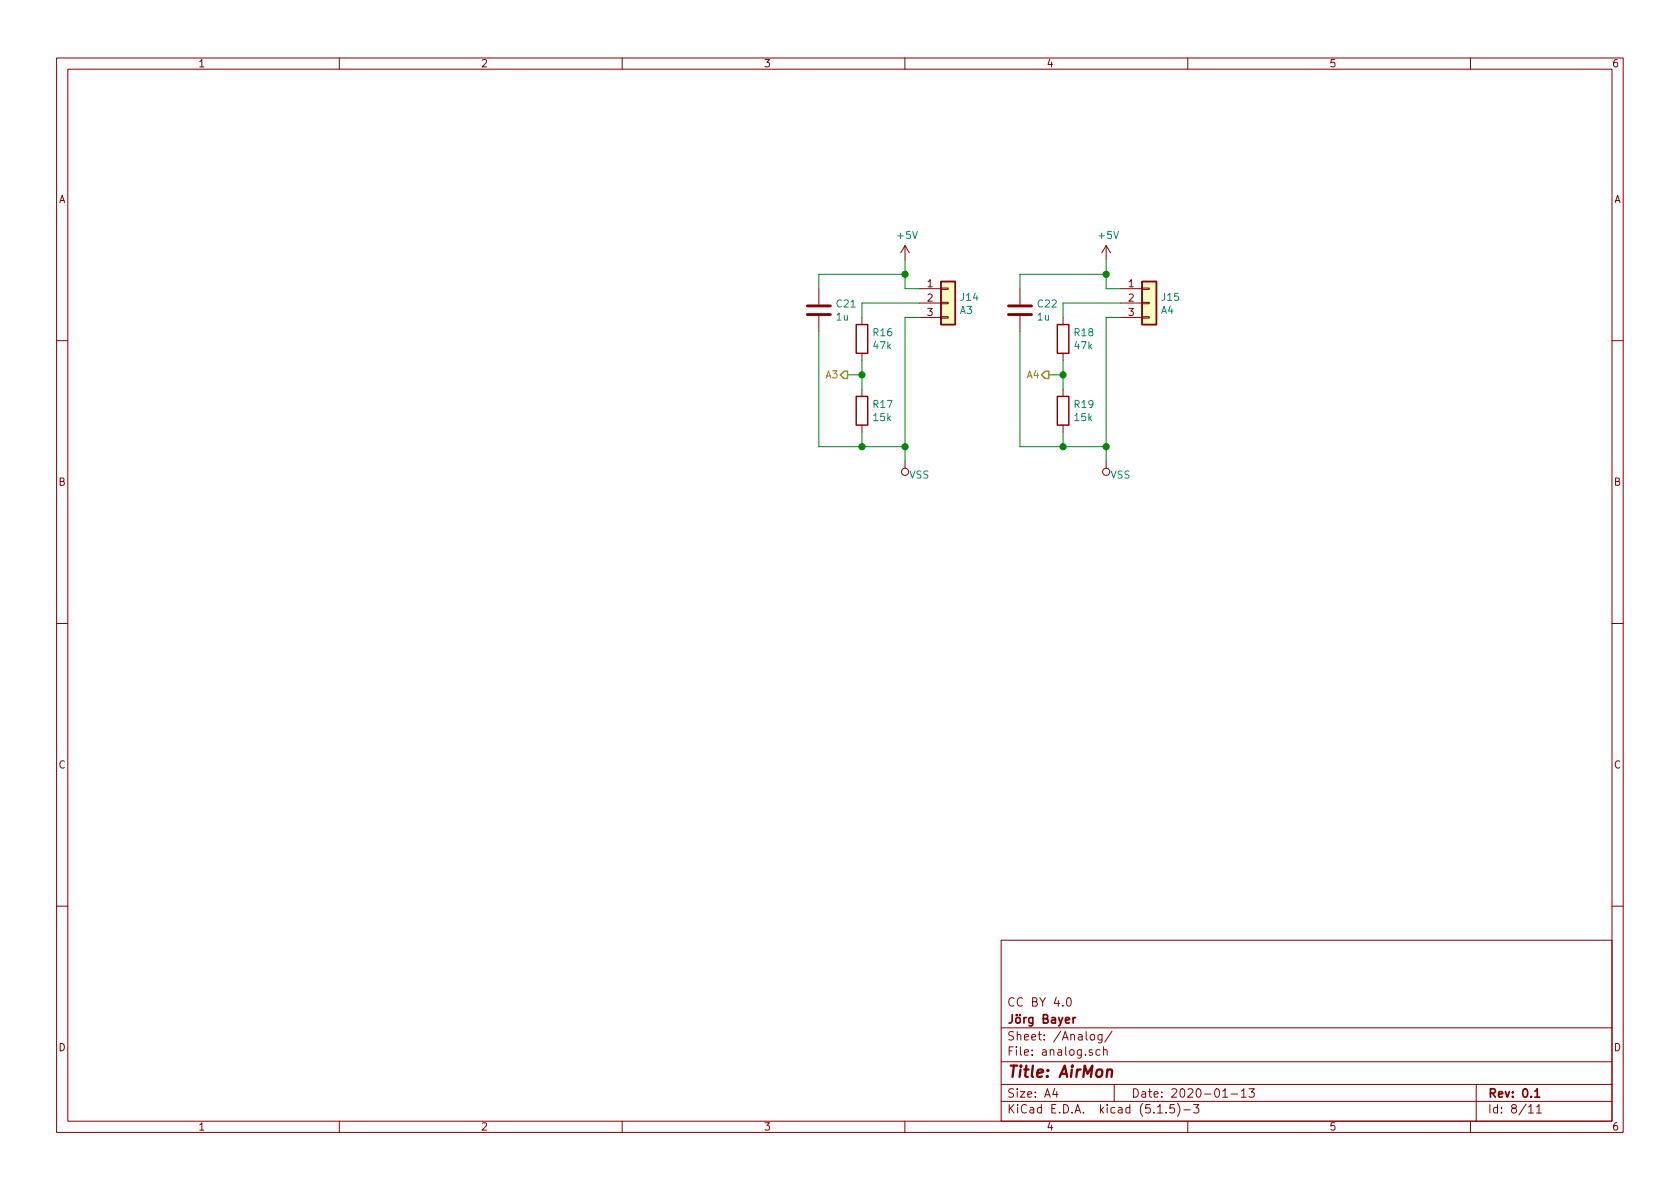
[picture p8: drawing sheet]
EESchema Schematic File Version 4
EELAYER 30 0
EELAYER END
$Descr A4 11693 8268
encoding utf-8
Sheet 8 11
Title "AirMon"
Date "2020-01-13"
Rev "0.1"
Comp "Jörg Bayer"
Comment1 "CC BY 4.0"
Comment2 ""
Comment3 ""
Comment4 ""
$EndDescr
$Comp
L power:+5V #PWR?
U 1 1
P 6300 1800
AR Path="/5E18E639/5E1C5B24" Ref="#PWR?"  Part="1" 
AR Path="/5E1991ED/5E1C5B24" Ref="#PWR?"  Part="1" 
AR Path="/5E1C55BA/5E1C5B24" Ref="#PWR029"  Part="1" 
F 0 "#PWR029" H 6300 1650 50  0001 C CNN
F 1 "+5V" H 6315 1973 50  0000 C CNN
F 2 "" H 6300 1800 50  0001 C CNN
F 3 "" H 6300 1800 50  0001 C CNN
	1    6300 1800
	1    0    0    -1  
$EndComp
$Comp
L Connector_Generic:Conn_01x03 J14
U 1 1
P 6600 2100
F 0 "J14" H 6679 2142 50  0000 L CNN
F 1 "A3" H 6679 2051 50  0000 L CNN
F 2 "Connector_PinSocket_2.54mm:PinSocket_1x03_P2.54mm_Vertical" H 6600 2100 50  0001 C CNN
F 3 "~" H 6600 2100 50  0001 C CNN
	1    6600 2100
	1    0    0    -1  
$EndComp
$Comp
L power:VSS #PWR?
U 1 1
P 6300 3200
AR Path="/5DD6D4DA/5DEBB035/5E1C6A07" Ref="#PWR?"  Part="1" 
AR Path="/5E15DEC3/5E1C6A07" Ref="#PWR?"  Part="1" 
AR Path="/5E151517/5E1C6A07" Ref="#PWR?"  Part="1" 
AR Path="/5E1961BA/5E1C6A07" Ref="#PWR?"  Part="1" 
AR Path="/5E198729/5E1C6A07" Ref="#PWR?"  Part="1" 
AR Path="/5E1991ED/5E1C6A07" Ref="#PWR?"  Part="1" 
AR Path="/5E1C55BA/5E1C6A07" Ref="#PWR030"  Part="1" 
F 0 "#PWR030" H 6300 3050 50  0001 C CNN
F 1 "VSS" H 6200 3300 50  0000 C CNN
F 2 "" H 6300 3200 50  0001 C CNN
F 3 "" H 6300 3200 50  0001 C CNN
	1    6300 3200
	-1   0    0    1   
$EndComp
Wire Wire Line
	6400 2000 6300 2000
Wire Wire Line
	6300 2000 6300 1900
Wire Wire Line
	6400 2200 6300 2200
Text HLabel 5900 2600 0    50   Output ~ 0
A3
$Comp
L Connector_Generic:Conn_01x03 J15
U 1 1
P 8000 2100
F 0 "J15" H 8079 2142 50  0000 L CNN
F 1 "A4" H 8079 2051 50  0000 L CNN
F 2 "Connector_PinSocket_2.54mm:PinSocket_1x03_P2.54mm_Vertical" H 8000 2100 50  0001 C CNN
F 3 "~" H 8000 2100 50  0001 C CNN
	1    8000 2100
	1    0    0    -1  
$EndComp
$Comp
L power:VSS #PWR?
U 1 1
P 7700 3200
AR Path="/5DD6D4DA/5DEBB035/5E1C6A1F" Ref="#PWR?"  Part="1" 
AR Path="/5E15DEC3/5E1C6A1F" Ref="#PWR?"  Part="1" 
AR Path="/5E151517/5E1C6A1F" Ref="#PWR?"  Part="1" 
AR Path="/5E1961BA/5E1C6A1F" Ref="#PWR?"  Part="1" 
AR Path="/5E198729/5E1C6A1F" Ref="#PWR?"  Part="1" 
AR Path="/5E1991ED/5E1C6A1F" Ref="#PWR?"  Part="1" 
AR Path="/5E1C55BA/5E1C6A1F" Ref="#PWR032"  Part="1" 
F 0 "#PWR032" H 7700 3050 50  0001 C CNN
F 1 "VSS" H 7600 3300 50  0000 C CNN
F 2 "" H 7700 3200 50  0001 C CNN
F 3 "" H 7700 3200 50  0001 C CNN
	1    7700 3200
	-1   0    0    1   
$EndComp
Wire Wire Line
	7800 2000 7700 2000
Wire Wire Line
	7700 2000 7700 1900
Wire Wire Line
	7800 2200 7700 2200
Wire Wire Line
	7700 2200 7700 3100
Text HLabel 7300 2600 0    50   Output ~ 0
A4
$Comp
L power:+5V #PWR?
U 1 1
P 7700 1800
AR Path="/5E18E639/5E1C6CE4" Ref="#PWR?"  Part="1" 
AR Path="/5E1991ED/5E1C6CE4" Ref="#PWR?"  Part="1" 
AR Path="/5E1C55BA/5E1C6CE4" Ref="#PWR031"  Part="1" 
F 0 "#PWR031" H 7700 1650 50  0001 C CNN
F 1 "+5V" H 7715 1973 50  0000 C CNN
F 2 "" H 7700 1800 50  0001 C CNN
F 3 "" H 7700 1800 50  0001 C CNN
	1    7700 1800
	1    0    0    -1  
$EndComp
$Comp
L Device:R R?
U 1 1
P 7400 2350
AR Path="/5DD6D4DA/5DD6D50E/5E1C6F47" Ref="R?"  Part="1" 
AR Path="/5DD6D4DA/5DDED058/5E1C6F47" Ref="R?"  Part="1" 
AR Path="/5DD6D4DA/5DDED066/5E1C6F47" Ref="R?"  Part="1" 
AR Path="/5DD6D4DA/5DDED074/5E1C6F47" Ref="R?"  Part="1" 
AR Path="/5DD6D4DA/5DD6D549/5E1C6F47" Ref="R?"  Part="1" 
AR Path="/5DD6D4DA/5DDFF593/5E1C6F47" Ref="R?"  Part="1" 
AR Path="/5DD6D4DA/5DE2F431/5E1C6F47" Ref="R?"  Part="1" 
AR Path="/5E15DEC3/5E1C6F47" Ref="R?"  Part="1" 
AR Path="/5E151517/5E1C6F47" Ref="R?"  Part="1" 
AR Path="/5E1C55BA/5E1C6F47" Ref="R18"  Part="1" 
F 0 "R18" H 7330 2396 50  0000 R CNN
F 1 "47k" H 7330 2305 50  0000 R CNN
F 2 "Resistor_SMD:R_0603_1608Metric" V 7330 2350 50  0001 C CNN
F 3 "~" H 7400 2350 50  0001 C CNN
F 4 "C25819" H 0   0   50  0001 C CNN "lcsc#"
F 5 "0603WAF4702T5E" H 0   0   50  0001 C CNN "manf#"
	1    7400 2350
	-1   0    0    -1  
$EndComp
$Comp
L Device:R R?
U 1 1
P 7400 2850
AR Path="/5DD6D4DA/5DD6D50E/5E1C70DB" Ref="R?"  Part="1" 
AR Path="/5DD6D4DA/5DDED058/5E1C70DB" Ref="R?"  Part="1" 
AR Path="/5DD6D4DA/5DDED066/5E1C70DB" Ref="R?"  Part="1" 
AR Path="/5DD6D4DA/5DDED074/5E1C70DB" Ref="R?"  Part="1" 
AR Path="/5DD6D4DA/5DD6D549/5E1C70DB" Ref="R?"  Part="1" 
AR Path="/5DD6D4DA/5DDFF593/5E1C70DB" Ref="R?"  Part="1" 
AR Path="/5DD6D4DA/5DE2F431/5E1C70DB" Ref="R?"  Part="1" 
AR Path="/5E15DEC3/5E1C70DB" Ref="R?"  Part="1" 
AR Path="/5E151517/5E1C70DB" Ref="R?"  Part="1" 
AR Path="/5E1C55BA/5E1C70DB" Ref="R19"  Part="1" 
F 0 "R19" H 7330 2896 50  0000 R CNN
F 1 "15k" H 7330 2805 50  0000 R CNN
F 2 "Resistor_SMD:R_0603_1608Metric" V 7330 2850 50  0001 C CNN
F 3 "~" H 7400 2850 50  0001 C CNN
F 4 "C22809" H 0   0   50  0001 C CNN "lcsc#"
F 5 "0603WAF1502T5E" H 0   0   50  0001 C CNN "manf#"
	1    7400 2850
	-1   0    0    -1  
$EndComp
Wire Wire Line
	7400 2500 7400 2600
$Comp
L Device:R R?
U 1 1
P 6000 2350
AR Path="/5DD6D4DA/5DD6D50E/5E1C7814" Ref="R?"  Part="1" 
AR Path="/5DD6D4DA/5DDED058/5E1C7814" Ref="R?"  Part="1" 
AR Path="/5DD6D4DA/5DDED066/5E1C7814" Ref="R?"  Part="1" 
AR Path="/5DD6D4DA/5DDED074/5E1C7814" Ref="R?"  Part="1" 
AR Path="/5DD6D4DA/5DD6D549/5E1C7814" Ref="R?"  Part="1" 
AR Path="/5DD6D4DA/5DDFF593/5E1C7814" Ref="R?"  Part="1" 
AR Path="/5DD6D4DA/5DE2F431/5E1C7814" Ref="R?"  Part="1" 
AR Path="/5E15DEC3/5E1C7814" Ref="R?"  Part="1" 
AR Path="/5E151517/5E1C7814" Ref="R?"  Part="1" 
AR Path="/5E1C55BA/5E1C7814" Ref="R16"  Part="1" 
F 0 "R16" H 5930 2396 50  0000 R CNN
F 1 "47k" H 5930 2305 50  0000 R CNN
F 2 "Resistor_SMD:R_0603_1608Metric" V 5930 2350 50  0001 C CNN
F 3 "~" H 6000 2350 50  0001 C CNN
F 4 "C25819" H 0   0   50  0001 C CNN "lcsc#"
F 5 "0603WAF4702T5E" H 0   0   50  0001 C CNN "manf#"
	1    6000 2350
	-1   0    0    -1  
$EndComp
$Comp
L Device:R R?
U 1 1
P 6000 2850
AR Path="/5DD6D4DA/5DD6D50E/5E1C781A" Ref="R?"  Part="1" 
AR Path="/5DD6D4DA/5DDED058/5E1C781A" Ref="R?"  Part="1" 
AR Path="/5DD6D4DA/5DDED066/5E1C781A" Ref="R?"  Part="1" 
AR Path="/5DD6D4DA/5DDED074/5E1C781A" Ref="R?"  Part="1" 
AR Path="/5DD6D4DA/5DD6D549/5E1C781A" Ref="R?"  Part="1" 
AR Path="/5DD6D4DA/5DDFF593/5E1C781A" Ref="R?"  Part="1" 
AR Path="/5DD6D4DA/5DE2F431/5E1C781A" Ref="R?"  Part="1" 
AR Path="/5E15DEC3/5E1C781A" Ref="R?"  Part="1" 
AR Path="/5E151517/5E1C781A" Ref="R?"  Part="1" 
AR Path="/5E1C55BA/5E1C781A" Ref="R17"  Part="1" 
F 0 "R17" H 5930 2896 50  0000 R CNN
F 1 "15k" H 5930 2805 50  0000 R CNN
F 2 "Resistor_SMD:R_0603_1608Metric" V 5930 2850 50  0001 C CNN
F 3 "~" H 6000 2850 50  0001 C CNN
F 4 "C22809" H 0   0   50  0001 C CNN "lcsc#"
F 5 "0603WAF1502T5E" H 0   0   50  0001 C CNN "manf#"
	1    6000 2850
	-1   0    0    -1  
$EndComp
Wire Wire Line
	6000 2500 6000 2600
Wire Wire Line
	6000 2100 6000 2200
Wire Wire Line
	6000 2100 6400 2100
Wire Wire Line
	6000 2600 5900 2600
Connection ~ 6000 2600
Wire Wire Line
	6000 2600 6000 2700
Wire Wire Line
	7400 2200 7400 2100
Wire Wire Line
	7400 2100 7800 2100
Wire Wire Line
	7400 2600 7300 2600
Connection ~ 7400 2600
Wire Wire Line
	7400 2600 7400 2700
Wire Wire Line
	7400 3000 7400 3100
Wire Wire Line
	7400 3100 7700 3100
Connection ~ 7700 3100
Wire Wire Line
	7700 3100 7700 3200
Wire Wire Line
	6300 3100 6000 3100
Wire Wire Line
	6000 3100 6000 3000
Connection ~ 6300 3100
Wire Wire Line
	6300 3100 6300 3200
$Comp
L Device:C C?
U 1 1
P 5700 2150
AR Path="/5DD6D4DA/5DD6D50E/5E2B2B40" Ref="C?"  Part="1" 
AR Path="/5DD6D4DA/5DDED058/5E2B2B40" Ref="C?"  Part="1" 
AR Path="/5DD6D4DA/5DDED066/5E2B2B40" Ref="C?"  Part="1" 
AR Path="/5DD6D4DA/5DDED074/5E2B2B40" Ref="C?"  Part="1" 
AR Path="/5E15DEC3/5E2B2B40" Ref="C?"  Part="1" 
AR Path="/5E151517/5E2B2B40" Ref="C?"  Part="1" 
AR Path="/5E1991ED/5E2B2B40" Ref="C?"  Part="1" 
AR Path="/5E1BB661/5E2B2B40" Ref="C?"  Part="1" 
AR Path="/5E1C55BA/5E2B2B40" Ref="C21"  Part="1" 
F 0 "C21" H 5815 2196 50  0000 L CNN
F 1 "1u" H 5815 2105 50  0000 L CNN
F 2 "Capacitor_SMD:C_0805_2012Metric" H 5738 2000 50  0001 C CNN
F 3 "~" H 5700 2150 50  0001 C CNN
F 4 "CL21B105KBFNNNE" H 5700 2150 50  0001 C CNN "manf#"
F 5 "C28323" H 0   0   50  0001 C CNN "lcsc#"
	1    5700 2150
	1    0    0    -1  
$EndComp
Wire Wire Line
	6300 1900 5700 1900
Wire Wire Line
	5700 1900 5700 2000
Connection ~ 6300 1900
Wire Wire Line
	6300 1900 6300 1800
Wire Wire Line
	6300 2200 6300 3100
Wire Wire Line
	6000 3100 5700 3100
Wire Wire Line
	5700 3100 5700 2300
Connection ~ 6000 3100
$Comp
L Device:C C?
U 1 1
P 7100 2150
AR Path="/5DD6D4DA/5DD6D50E/5E2B5D1A" Ref="C?"  Part="1" 
AR Path="/5DD6D4DA/5DDED058/5E2B5D1A" Ref="C?"  Part="1" 
AR Path="/5DD6D4DA/5DDED066/5E2B5D1A" Ref="C?"  Part="1" 
AR Path="/5DD6D4DA/5DDED074/5E2B5D1A" Ref="C?"  Part="1" 
AR Path="/5E15DEC3/5E2B5D1A" Ref="C?"  Part="1" 
AR Path="/5E151517/5E2B5D1A" Ref="C?"  Part="1" 
AR Path="/5E1991ED/5E2B5D1A" Ref="C?"  Part="1" 
AR Path="/5E1BB661/5E2B5D1A" Ref="C?"  Part="1" 
AR Path="/5E1C55BA/5E2B5D1A" Ref="C22"  Part="1" 
F 0 "C22" H 7215 2196 50  0000 L CNN
F 1 "1u" H 7215 2105 50  0000 L CNN
F 2 "Capacitor_SMD:C_0805_2012Metric" H 7138 2000 50  0001 C CNN
F 3 "~" H 7100 2150 50  0001 C CNN
F 4 "CL21B105KBFNNNE" H 7100 2150 50  0001 C CNN "manf#"
F 5 "C28323" H 0   0   50  0001 C CNN "lcsc#"
	1    7100 2150
	1    0    0    -1  
$EndComp
Wire Wire Line
	7700 1900 7100 1900
Wire Wire Line
	7100 1900 7100 2000
Wire Wire Line
	7400 3100 7100 3100
Wire Wire Line
	7100 3100 7100 2300
Connection ~ 7400 3100
Connection ~ 7700 1900
Wire Wire Line
	7700 1900 7700 1800
$EndSCHEMATC
